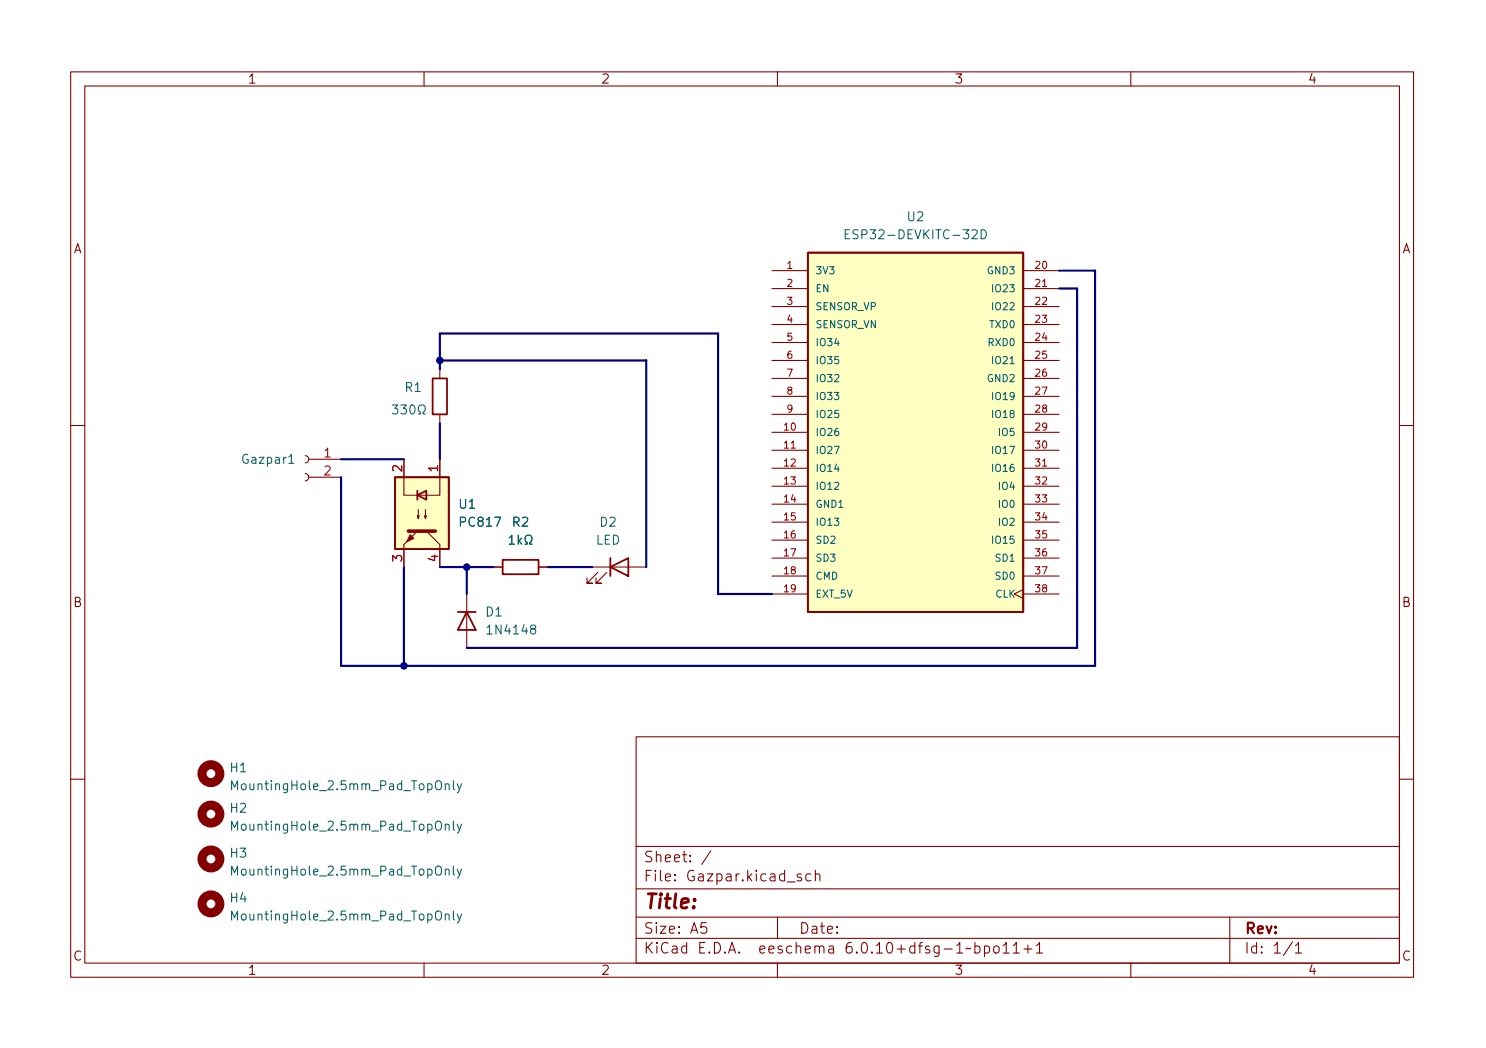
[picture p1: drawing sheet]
<svg xmlns="http://www.w3.org/2000/svg" width="210mm" height="148mm" viewBox="0 0 210 148" stroke-linecap="round" stroke-linejoin="round" font-family="sans-serif">
<g fill="none" stroke="#840000" stroke-width=".15">
<path d="M10 10.2h190v128h-190zM12 12.2h186v124h-186zM60 10.2v2M110 10.2v2M160 10.2v2M109.2 38.3h5.1M144.8 38.3h5.1M62.2 52.2v1.3M62.2 58.6v1.3M109.2 40.8h5.1M109.2 43.3h5.1M109.2 45.9h5.1"/>
<path d="M109.2 48.4h5.1M109.2 51h5.1M109.2 53.5h5.1M109.2 56h5.1M109.2 58.6h5.1M144.8 40.8h5.1M144.8 43.3h5.1M144.8 45.9h5.1M144.8 48.4h5.1M144.8 51h5.1M144.8 53.5h5.1M144.8 56h5.1"/>
<path d="M144.8 58.6h5.1M10 60.2h2M43.2 67a.51 .51 0 0 1 .5 .5 .51 .51 0 0 1-.5 .5M43.2 64.4a.51 .51 0 0 1 .5 .5 .51 .51 0 0 1-.5 .5M43.7 67.5h4.6M43.7 64.9h4.6M57.1 64.9v5.1h5.1v-5.1M57.1 77v3.2M59.2 72v1.3l-.1-.4h.2l-.1 .4M60.2 72v1.3l-.1-.4h.2l-.1 .4M60.3 75.1l1.9 1.9v3.2M109.2 61.1h5.1"/>
<path d="M109.2 63.7h5.1M109.2 66.2h5.1M109.2 68.7h5.1M109.2 71.3h5.1M109.2 73.8h5.1M109.2 76.4h5.1M109.2 78.9h5.1M144.8 61.1h5.1M144.8 63.7h5.1M144.8 66.2h5.1M144.8 68.7h5.1M144.8 71.3h5.1"/>
<path d="M144.8 73.8h5.1M144.8 76.4h5.1M144.8 78.9h5.1M198 60.2h2M66 84v7.6M69.8 80.2h1.3M76.2 80.2h1.3M83.8 80.2h7.6M84.6 80.9l-1.5 1.6h.7h-.7v-.8M85.9 80.9l-1.6 1.6h.8h-.8v-.8M109.2 81.4h5.1M109.2 84h5.1"/>
<path d="M144.8 83.3l-1.3 .7 1.3 .6M144.8 81.4h5.1M144.8 84h5.1M10 110.2h2M90 104.2h108v32h-108zM90 119.7h108M198 110.2h2M60 136.2v2M90 132.7h108M90 129.7h108M90 125.7h108M99.9 130.4h-.7v.8l.2-.2 .5 .1 .1 .2-.1 .5-.2 .1h-.3l-.2-.1"/>
<path d="M100.6 120.3l-1.3 1.9M110 136.2v2M110 129.7v3M113.4 123.6l-.4-.1-.2 .3 .1 .2 .5 .1v.2v.2h-.2h-.4M114.7 123.6l-.4-.1-.3 .3v.5l.2 .2h.1h.4M115.4 123.7a.37 .37 0 0 1 .6 .1v.7M115.4 123v1.5M137.4 134l-.2 .2-.3-.2-.2 .2M137.9 133.8l.5-.1 .3 .3v.5l-.2 .2h-.1h-.5M137.9 133.2v1.5M139.3 133.8l.4-.1 .3 .3v.5l-.1 .2h-.2h-.4M139.3 133.7v1.5"/>
<path d="M140.7 133.8a.41 .41 0 0 1 .7 .2v.5a.41 .41 0 0 1-.4 .3 .41 .41 0 0 1-.4-.3v-.5zM141.9 133.7l.5-.5v1.5M141.9 134.7h.9M143.4 133.7l.4-.5v1.5M143.4 134.7h.8M144.9 134.2h1.1M145.4 133.6v1.1M146.7 133.7l.4-.5v1.5M146.7 134.7h.8M160 136.2v2M174 129.7v6.5M182.9 133.2l-1.3 1.9"/>
<path d="M183.3 133.7l.4-.5v1.5M183.3 134.7h.9"/>
</g>
<g fill="none" stroke="#840000" stroke-width="1.3">
<circle cx="29.8" cy="115.1" r="1.27"/>
<circle cx="29.8" cy="109.4" r="1.27"/>
<circle cx="29.8" cy="127.8" r="1.27"/>
<circle cx="29.8" cy="121.4" r="1.27"/>
</g>
<g fill="none" stroke="#006464" stroke-width=".15">
<path d="M119.6 33.1h.4M120.2 32.5h-.6v1.3h.6M138.8 32.5a.64 .64 0 0 1 .8 .6 .64 .64 0 0 1-.8 .7zM55.5 57.3h.8l-.4 .4 .3 .2v.5l-.1 .1h-.4l-.2-.1M56.7 57.3h.8l-.4 .4 .3 .2v.5l-.1 .1h-.4l-.2-.1M58.1 57.4l.2-.1a.69 .69 0 0 1 .3 1.1l-.2 .1a.69 .69 0 0 1-.3-1.1zM59.2 58.5h.3v-.2a.54 .54 0 0 1-.3-.8 .54 .54 0 0 1 .8-.2 .58 .58 0 0 1-.1 1v.2h.3M40.9 65.5h.7M72.1 76l.3-.3v1.2M72.1 76.9h.7M73.3 75.7v1.2M73.4 76.5l.4 .4"/>
<path d="M73.8 76.1l-.5 .5M74.3 76.9h.3v-.2a.54 .54 0 0 1-.3-.7 .54 .54 0 0 1 .8-.3 .58 .58 0 0 1-.1 1v.2h.3M32.8 117.4v-1.3l.4 .9 .4-.9v1.3M32.8 111.7v-1.3l.4 .9 .4-.9v1.3M63 116.6l.2-.1 .3 .1v.8M63 110.9l.2-.1 .3 .1v.8M64.2 116.1v1.1l.1 .2M64.2 110.4v1.1l.1 .2M64.7 116.5l.3 .9M64.7 110.8l.3 .9M65.3 116.5l-.4 1.2-.2 .1M65.3 110.8l-.4 1.2-.2 .1"/>
<path d="M32.8 123.7v-1.2l.4 .9 .4-.9v1.2M32.8 130.1v-1.3l.4 .9 .4-.9v1.3M63 123l.2-.1h.3v.8M63 129.3l.2-.1 .3 .1v.8M64.2 122.5v1l.1 .2M64.2 128.8v1.1l.1 .2M64.7 122.9l.3 .8M64.7 129.2l.3 .9M65.3 122.9l-.4 1.1-.2 .1M65.3 129.2l-.4 1.2-.2 .1"/>
</g>
<g fill="#ffffc2" stroke="#ffffc2" stroke-width=".14">
<path d="M55.9 67.5h7.6v10.1h-7.6z"/>
<path d="M114.3 35.7h30.5v50.8h-30.5z"/>
</g>
<path d="M114.3 35.7h30.5v50.8h-30.5zM61.2 53.5h2v5.1h-2zM55.9 67.5h7.6v10.1h-7.6zM59.1 70l1.2-.6v1.2zM59.1 69.4v1.2M71.1 79.2h5.1v2h-5.1zM86.4 78.9v2.5M64.8 86.5h2.5M66 86.5l1.3 2.6h-2.5zM86.4 80.2l2.5-1.3v2.5z" fill="none" stroke="#840000" stroke-width=".25"/>
<g fill="#840000" stroke="#840000" stroke-width=".15">
<path d="M57.1 77l2-1.9z"/>
<path d="M58 75.6l.5 .5-1 .5z"/>
</g>
<path d="M57.8 75.1h3.8" fill="none" stroke="#840000" stroke-width=".51"/>
<path d="M149.9 38.3h5v55.8h-106.6v-26.6M62.2 52.2v-5h39.4v36.8h7.6M62.2 59.9v5M62.2 51h29.2v29.2M149.9 40.8h2.5v50.8h-86.4M48.3 64.9h8.8M57.1 80.2v13.9M62.2 80.2h7.6M66 80.2v3.8M77.5 80.2h6.3" fill="none" stroke="#000084" stroke-width=".3"/>
<g fill="#000084" stroke="#000084" stroke-width=".15">
<circle cx="62.2" cy="51" r=".46"/>
<circle cx="57.1" cy="94.1" r=".46"/>
<circle cx="66" cy="80.2" r=".46"/>
</g>
<text font-size="2.8" fill="#840000" x="91" y="128.5">Title:</text>
<g font-size="2.1" fill="#840000">
<text x="91" y="124.6">File: Gazpar.kicad_sch</text>
<text x="91" y="121.9">Sheet: /</text>
<text x="91" y="134.8">KiCad E.D.A. eeschema 6.0.10+dfsg-1~bpo11+1</text>
<text x="91" y="132">Size: A5</text>
<text x="113" y="132">Date:</text>
<text x="176" y="132">Rev:</text>
<text x="176" y="134.8">Id: 1/1</text>
</g>
<g font-size="1.8" fill="#840000">
<text x="35" y="11.8">1</text>
<text x="85" y="11.8">2</text>
<text x="135" y="11.8">3</text>
<text x="185" y="11.8">4</text>
<text x="10.3" y="35.8">A</text>
<text x="198.4" y="35.8">A</text>
<text x="10.3" y="85.8">B</text>
<text x="198.4" y="85.8">B</text>
<text x="10.3" y="135.8">C</text>
<text x="35" y="137.8">1</text>
<text x="85" y="137.8">2</text>
<text x="135" y="137.8">3</text>
<text x="185" y="137.8">4</text>
<text x="198.4" y="135.8">C</text>
</g>
<g font-size="1.8" fill="#006464">
<text x="120.7" y="33.8">ESP32-DEVKITC-32D</text>
<text x="128.4" y="31.3">U2</text>
<text x="57.3" y="55.4">R1</text>
<text x="34.5" y="65.6">Gazpar1</text>
<text x="65" y="71.9">U1</text>
<text x="65.2" y="74.5">PC817</text>
<text x="72.5" y="74.5">R2</text>
<text x="84.3" y="77">LED</text>
<text x="84.9" y="74.5">D2</text>
<text x="68.8" y="87.2">D1</text>
<text x="69.3" y="89.7">1N4148</text>
<text x="32.6" y="109.2">H1</text>
<text x="33.6" y="111.7">MountingHole_2.5mm_Pad_TopOnly</text>
<text x="32.6" y="114.9">H2</text>
<text x="33.6" y="117.4">MountingHole_2.5mm_Pad_TopOnly</text>
<text x="32.6" y="121.2">H3</text>
<text x="33.6" y="123.8">MountingHole_2.5mm_Pad_TopOnly</text>
<text x="32.6" y="127.6">H4</text>
<text x="33.6" y="130.1">MountingHole_2.5mm_Pad_TopOnly</text>
</g>
<g font-size="1.8" fill="#a90000">
<text x="45.9" y="64.7">1</text>
<text x="45.9" y="67.2">2</text>
<text x="56.9" y="66.7" transform="rotate(-90 56.9 66.7)">2</text>
<text x="62" y="66.7" transform="rotate(-90 62 66.7)">1</text>
<text x="56.9" y="79.4" transform="rotate(-90 56.9 79.4)">3</text>
<text x="62" y="79.4" transform="rotate(-90 62 79.4)">4</text>
</g>
<g font-size="1.4" fill="#a90000">
<text x="111.4" y="38">1</text>
<text x="111.4" y="40.5">2</text>
<text x="146.5" y="38">20</text>
<text x="146.5" y="40.5">21</text>
<text x="111.4" y="43.1">3</text>
<text x="111.4" y="45.6">4</text>
<text x="146.5" y="43.1">22</text>
<text x="146.5" y="45.6">23</text>
<text x="111.4" y="48.2">5</text>
<text x="111.4" y="50.7">6</text>
<text x="111.4" y="53.2">7</text>
<text x="146.5" y="48.2">24</text>
<text x="146.5" y="50.7">25</text>
<text x="146.5" y="53.2">26</text>
<text x="111.4" y="55.8">8</text>
<text x="111.4" y="58.3">9</text>
<text x="146.5" y="55.8">27</text>
<text x="146.5" y="58.3">28</text>
<text x="111" y="60.9">10</text>
<text x="111" y="63.4">11</text>
<text x="111" y="65.9">12</text>
<text x="146.5" y="60.9">29</text>
<text x="146.5" y="63.4">30</text>
<text x="146.5" y="65.9">31</text>
<text x="111" y="68.5">13</text>
<text x="111" y="71">14</text>
<text x="146.5" y="68.5">32</text>
<text x="146.5" y="71">33</text>
<text x="111" y="73.6">15</text>
<text x="111" y="76.1">16</text>
<text x="146.5" y="73.6">34</text>
<text x="146.5" y="76.1">35</text>
<text x="111" y="78.6">17</text>
<text x="111" y="81.2">18</text>
<text x="111" y="83.7">19</text>
<text x="146.5" y="78.6">36</text>
<text x="146.5" y="81.2">37</text>
<text x="146.5" y="83.7">38</text>
</g>
<g font-size="1.4" fill="#006464">
<text x="115.3" y="38.8">3V3</text>
<text x="115.3" y="41.3">EN</text>
<text x="139.8" y="38.8">GND3</text>
<text x="140.7" y="41.3">IO23</text>
<text x="115.3" y="43.8">SENSOR_VP</text>
<text x="115.3" y="46.4">SENSOR_VN</text>
<text x="140.1" y="46.4">TXD0</text>
<text x="140.7" y="43.8">IO22</text>
<text x="115.3" y="48.9">IO34</text>
<text x="115.3" y="51.5">IO35</text>
<text x="140" y="48.9">RXD0</text>
<text x="140.7" y="51.5">IO21</text>
<text x="115.3" y="54">IO32</text>
<text x="115.3" y="56.5">IO33</text>
<text x="115.3" y="59.1">IO25</text>
<text x="139.8" y="54">GND2</text>
<text x="140.7" y="56.5">IO19</text>
<text x="140.7" y="59.1">IO18</text>
<text x="115.3" y="61.6">IO26</text>
<text x="115.3" y="64.2">IO27</text>
<text x="140.7" y="64.2">IO17</text>
<text x="141.5" y="61.6">IO5</text>
<text x="115.3" y="66.7">IO14</text>
<text x="115.3" y="69.2">IO12</text>
<text x="115.3" y="71.8">GND1</text>
<text x="140.7" y="66.7">IO16</text>
<text x="141.5" y="69.2">IO4</text>
<text x="141.5" y="71.8">IO0</text>
<text x="115.3" y="74.3">IO13</text>
<text x="115.3" y="76.9">SD2</text>
<text x="140.7" y="76.9">IO15</text>
<text x="141.5" y="74.3">IO2</text>
<text x="115.3" y="79.4">SD3</text>
<text x="115.3" y="81.9">CMD</text>
<text x="141" y="79.4">SD1</text>
<text x="141" y="81.9">SD0</text>
<text x="115.3" y="84.5">EXT_5V</text>
<text x="140.9" y="84.5">CLK</text>
</g>
</svg>
